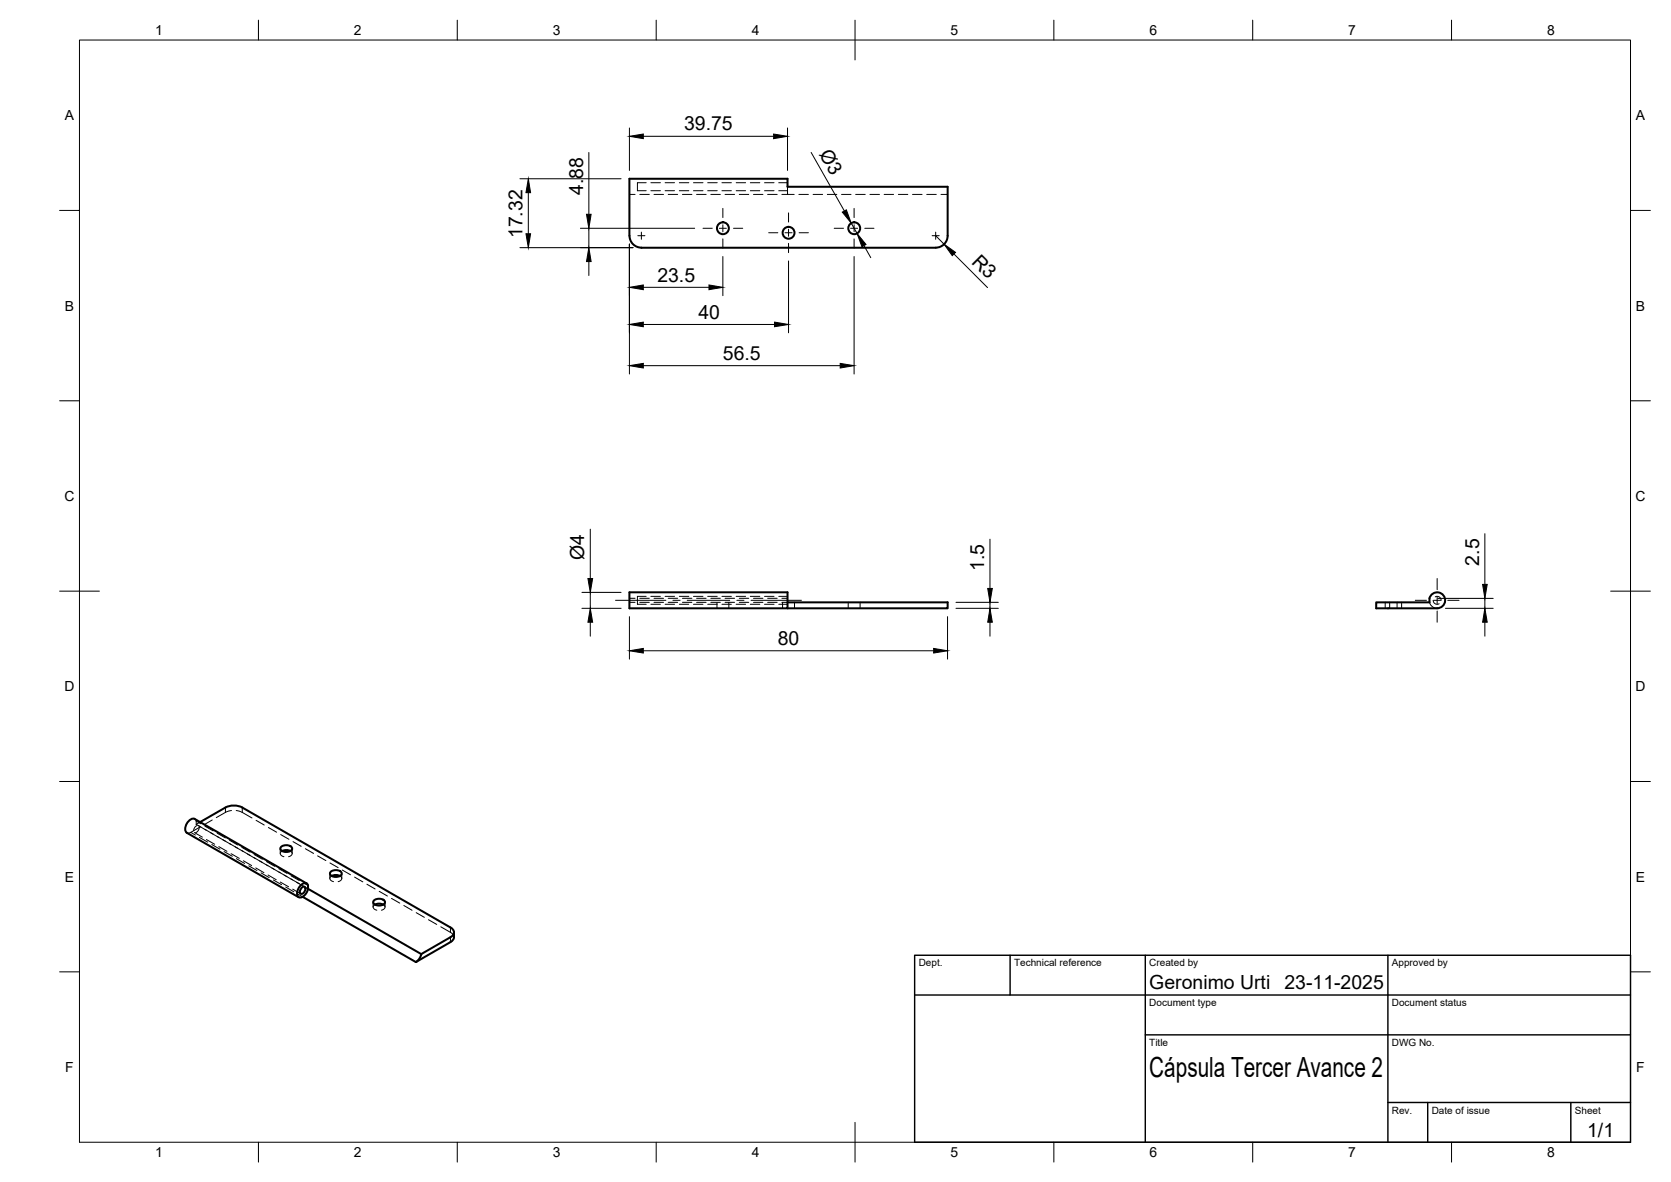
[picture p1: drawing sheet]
<svg xmlns="http://www.w3.org/2000/svg" width="420mm" height="297mm" viewBox="0 0 420 297" stroke-linecap="round" stroke-linejoin="round" font-family="sans-serif">
<!-- layer: Hidden -->
<g fill="none" stroke="#000" stroke-width=".25">
<path d="M158.3 48.9h1.4M160.9 48.9h2.4M162.5 45.9h-2.2v2h2.2M163.7 45.9h2.4M163.7 47.9h2.4M164.4 48.9h2.4M167.2 45.9h2.4M167.2 47.9h2.4M168 48.9h2.4M170.8 45.9h2.4M170.8 47.9h2.4M171.6 48.9h2.4"/>
<path d="M174.4 45.9h2.4M174.4 47.9h2.4M175.2 48.9h2.3M177.9 45.9h2.4M177.9 47.9h2.4M178.7 48.9h2.4M181.5 45.9h2.4M181.5 47.9h2.4M182.3 48.9h2.4M185.1 45.9h2.4M185.1 47.9h2.4M185.9 48.9h2.4"/>
<path d="M188.7 45.9h2.4M188.7 47.9h2.4M189.5 48.9h2.3M192.2 45.9h2.4M192.2 47.9h2.4M193 48.9h2.4M195.8 45.9h2.2M195.8 47.9h2.2M196.6 48.9h3.1M198 46.9v2M200.9 48.9h2.4M204.4 48.9h2.4"/>
<path d="M208 48.9h2.4M211.6 48.9h2.4M215.2 48.9h2.4M218.7 48.9h2.4M222.3 48.9h2.4M225.9 48.9h2.4M229.4 48.9h2.4M233 48.9h2.4M236.6 48.9h1.7M158.3 151.4h1.4M158.3 150.4h1.4M160.9 151.4h2.4"/>
<path d="M160.9 150.4h2.4M162.5 149.9h-2.2v2h2.2M163.7 149.9h2.4M163.7 151.9h2.4M164.4 151.4h2.4M164.4 150.4h2.4M167.2 149.9h2.4M167.2 151.9h2.4M168 151.4h2.4M168 150.4h2.4M170.8 149.9h2.4M170.8 151.9h2.4"/>
<path d="M171.6 151.4h2.4M171.6 150.4h2.4M174.4 149.9h2.4M174.4 151.9h2.4M175.2 151.4h2.3M175.2 150.4h2.3M177.9 149.9h2.4M177.9 151.9h2.4M178.7 151.4h2.4M178.7 150.4h2.4M180.3 151.4v1.5M181.5 149.9h2.4"/>
<path d="M181.5 151.9h2.4M182.3 151.4h2.4M182.3 150.4h2.4M183.3 151.4v1.5M185.1 149.9h2.4M185.1 151.9h2.4M185.9 151.4h2.4M185.9 150.4h2.4M188.7 149.9h2.4M188.7 151.9h2.4M189.5 151.4h2.3M189.5 150.4h2.3"/>
<path d="M192.2 149.9h2.4M192.2 151.9h2.4M193 151.4h2.4M193 150.4h2.4M195.8 149.9h2.2M195.8 151.9h2.2M196.6 151.4h1.4M196.6 150.4h1.4M196.8 151.4v1.5M199.8 151.4v1.5M213.3 151.4v1.5M216.3 151.4v1.5"/>
<path d="M348.3 151.4v1.5M349.4 151.4v1.5M351.3 151.4v1.5M352.4 151.4v1.5M359.4 151.4l.3 .6 .6 .6 1.1 .3M360.4 150.9a1.01 1.01 0 0 0 1.5 .8M360.9 150a1.01 1.01 0 0 1 1.5 .9M48.9 209.2l2 1.2M49 205.8l.3 .5M49.3 207.2l1.2 .6M49.3 206.3l1.2 .7M49.3 206.3v.9"/>
<path d="M49.6 207.5l-.6 .4-.3 .9M49.9 207.5l2 1.1M50.1 207.9l-.3 .8-.6 .6M50.2 207.9l-2.5 1.4h-.7M50.3 206.6l-1 .6M51.5 208.4l2.1 1.2M51.5 207.6l2.1 1.2M51.9 211l2.1 1.2M52.9 209.2l2.1 1.2M53.4 206.1l-2.1 1.2M54.6 210.2l2.1 1.2M54.6 209.4l2.1 1.2"/>
<path d="M55 212.8l2.1 1.1M56 211l2.1 1.2M57.7 212l2.1 1.2M57.7 211.2l2.1 1.2M58.1 214.5l2.1 1.2M58.2 203.7l-1.2 .3-2.6 1.5M59.1 212.8l2.1 1.2M59.4 203.7l1.5 .5 2.5 1.4M60.8 213.8l2.1 1.2M60.8 212.9l2.1 1.3M61.2 216.3l2.1 1.2M62.2 214.6l2.1 1.2"/>
<path d="M63.9 215.5l2.1 1.3M63.9 214.7l2.1 1.2M64.3 218.1l2.1 1.2M64.4 206.1l2 1.2M65.3 216.4l2.1 1.2M67 217.3l2.1 1.2M67 216.5l2.1 1.2M67.4 219.9l2 1.2M67.5 207.9l2.1 1.2M68.4 218.2l2.1 1.1M70.1 219.1l2.1 1.2M70.1 218.3l2.1 1.2"/>
<path d="M70.5 213.3v1.2M70.6 209.7l2 1.2M70.9 213.9a.75 .75 0 0 0-.4 .9 .75 .75 0 0 0 .9 .5M71.5 219.9l5.1 3M73 213.9a.75 .75 0 0 1 .4 .9 .75 .75 0 0 1-.8 .5M73.5 213.3v1.2M73.7 211.5l2 1.2M76.8 213.3l2 1.2M79.9 215.1l2 1.2M82.9 219.5v1.3M83 216.9l2 1.1M85.9 219.5v1.3"/>
<path d="M86.1 218.6l2 1.2M70.5 221.7l2.1 1.1M73.2 220.1l2.1 1.2M73.6 223.4l2 1.2M76.3 222.7l1.1 .7M76.3 221.9l1.1 .6M83.4 220.1a.75 .75 0 0 0-.4 1 .75 .75 0 0 0 .9 .5M85.5 220.1a.75 .75 0 0 1 .4 1 .75 .75 0 0 1-.9 .5M89.2 220.4l2 1.2M92.3 222.2l2 1.2M93.8 226.7v1.3M94.3 227.3a.74 .74 0 0 0-.4 1 .74 .74 0 0 0 .8 .4"/>
<path d="M95.4 224l2 1.2M96.4 227.3a.74 .74 0 0 1 .4 .9 .74 .74 0 0 1-.9 .5M96.8 226.7v1.3M98.4 225.8l2.1 1.2M101.5 227.5l2.1 1.3M104.6 229.3l2.1 1.2M107.7 231.1l2.1 1.2M110.8 232.9l2.8 1.6 .4 .5 .2 .5"/>
</g>
<!-- layer: Visible -->
<g fill="none" stroke="#000" stroke-width=".51">
<path d="M158.3 59.3v-14.4h39.7v2h40.3v12.4M158.3 59.2a2.99 2.99 0 0 0 3 3l74 .1a3 3 0 0 0 3-3.1M158.3 148.9h39.7v4h-39.7zM198 151.4h40.3v1.5h-40.3M346 151.4h13.4a2.01 2.01 0 0 1 1.6-2.5 2.01 2.01 0 0 1 2.4 1.8 2.01 2.01 0 0 1-2 2.2h-15.4zM50.3 206.6l6.9-3.9 1.9-.3 1.3 .3 52.9 30.4a1.28 1.28 0 0 1 .9 1.2 1.28 1.28 0 0 1-.9 1.2l-7.4 4.3-28.5-16.4M70.6 212.9a1.95 1.95 0 0 1 2.9 .2 1.29 1.29 0 0 1-1.8 1 .9 .9 0 0 1-.9-.2 .9 .9 0 0 1-.2-1zM70.9 213.9l1.3-.3 .8 .3M83.1 219.1a1.95 1.95 0 0 1 2.8 .3 1.29 1.29 0 0 1-1.7 1 .9 .9 0 0 1-.9-.3 .9 .9 0 0 1-.2-1zM75.8 223.1l.8-.2a1.16 1.16 0 0 1-1 1.7 1.01 1.01 0 0 1 .2-1.5zM76.1 225.4l28.5 16.4 8.7-5.1a1.49 1.49 0 0 0 .9-1.2v-1.2M77.1 222l-28.1-16.2a2.21 2.21 0 0 0-2.4 2.3l.1 .9 .3 .3 28.1 16.2"/>
<path d="M77.4 223.4l.1-.9a1.04 1.04 0 0 0-1-.6 1.04 1.04 0 0 0-1 .7l-.7 1.2a1.03 1.03 0 0 0 0 1.3 1.03 1.03 0 0 0 1.3 .3M77.5 223.3l-.4 1-1 1.1M83.4 220.1l1.3-.2 .8 .2M94 226.3a1.95 1.95 0 0 1 2.8 .3 1.29 1.29 0 0 1-1.7 1 .9 .9 0 0 1-1-.3 .9 .9 0 0 1-.1-1zM94.3 227.3l1.3-.2 .8 .2M105.9 239.8l-.3 .9-1 1.1"/>
<circle cx="181.8" cy="57.4" r="1.49"/>
<circle cx="198.3" cy="58.5" r="1.49"/>
<circle cx="214.8" cy="57.4" r="1.49"/>
</g>
<!-- layer: Hidden Narrow -->
<g fill="none" stroke="#000" stroke-width=".25">
<path d="M48 209.2l1.1 .7M50.1 210.4l2.1 1.2M53.3 212.2l2 1.2M56.3 214l2.1 1.2M56.7 202.9v1.3M59.4 215.8l2.1 1.2M60.9 202.9v1.3M62.5 217.6l2.1 1.2M65.6 219.4l2.1 1.1M68.7 221.1l2.1 1.2M71.8 222.9l2.1 1.2M74.9 224.7l1.2 .7"/>
<path d="M113.3 233.1v1.2"/>
</g>
<!-- layer: Visible Narrow -->
<path d="M113.3 235.5v1.3" fill="none" stroke="#000" stroke-width=".25"/>
<!-- layer: BORDER -->
<g fill="none" stroke="#000" stroke-width=".25">
<path d="M20 10.1h390v276.9h-390zM65 5.1v5M115 5.1v5M165 5.1v5M215 5.1v10M265 5.1v5M315 5.1v5M365 5.1v5M15 52.9h5M410 52.9h5M15 100.7h5M410 100.7h5"/>
<path d="M15 148.6h10M405 148.6h10M15 196.4h5M410 196.4h5M15 244.2h5M410 244.2h5M65 287v5M115 287v5M165 287v5M215 282.1v9.9M265 287v5M315 287v5"/>
<path d="M365 287v5"/>
</g>
<!-- layer: TITLEBLOCK -->
<path d="M230 240.1h180v46.9h-180zM230 250h180M254 240.1v9.9M288 240.1v46.9M349 240.1v46.9M288 260.1h122M349 277.1h61M359 277.1v9.9M395 277.1v9.9" fill="none" stroke="#000" stroke-width=".36"/>
<!-- layer: Smart Centers -->
<g fill="none" stroke="#000" stroke-width=".25">
<path d="M160.4 59.2h1.8M161.3 58.3v1.8M176.8 57.4h2.3M180.9 57.4h1.7M181.8 52.4v2.3M181.8 56.5v1.8M184.4 57.4h2.4M193.3 58.5h2.3M197.4 58.5h1.8M198.3 53.5v2.3M198.3 57.6v1.8M200.9 58.5h2.4"/>
<path d="M209.8 57.4h2.3M213.9 57.4h1.7M214.8 52.4v2.3M214.8 56.5v1.8M217.4 57.4h2.4M234.4 59.2h1.8M235.3 58.3v1.8M181.8 60v2.4M198.3 61.2v2.3M214.8 60v2.4M154.8 150.9h12.6M169.2 150.9h1.8"/>
<path d="M172.8 150.9h10.7M185.3 150.9h1.8M188.8 150.9h12.7M355.9 150.9h2.8M360.5 150.9h1.7M361.4 145.4v2.8M361.4 150v1.8M361.4 153.6v2.8M364 150.9h2.9"/>
</g>
<!-- layer: FD_Dimensions -->
<g fill="none" stroke="#000" stroke-width=".25">
<path d="M148.1 38.3v15.6M158.3 32.2v10.6M161.8 34.3h32.7M198 32.2v10.6M204 38.3l8.3 14.7M130.7 44.9h25.5M132.8 48.4v10.3M145.9 57.4h28.8M148.1 57.4v4.8M214 56.1l1.5 2.6M235.3 59.2l2.1 2.2M130.7 62.2h28.5"/>
<path d="M148.1 65.7v3.5M158.3 61.3v32.7M161.8 72.2h16.5M181.8 64.5v9.8M198.3 65.6v18M214.8 64.5v29.5M217.2 61.7l1.7 3.1M239.9 63.8l8.4 8.5M161.8 91.9h49.5M161.8 81.5h33M148.4 133v12.4M248.9 135.5v12.4"/>
<path d="M373.4 134.1v12.8M146.3 152.9h9.9M146.3 148.9h9.9M148.4 148.9v4M148.4 156.4v3.5M158.3 155v10.6M238.3 155v10.6M240.4 152.9h10.6M240.4 151.4h10.6M248.9 151.4v1.5M248.9 156.4v3.5M361.5 150.4h14"/>
<path d="M363.5 152.9h12M373.4 150.4v2.5M373.4 156.4v3.5M161.8 163.5h73"/>
</g>
<g fill="#000" stroke="#000" stroke-width=".25">
<path d="M158.3 34.3l3.5-.6v1.1zM194.5 33.7l3.5 .6-3.5 .5zM132.2 58.7h1.2l-.6 3.5zM132.8 44.9l.6 3.5h-1.2zM147.5 53.9h1.1l-.5 3.5zM211.8 53.3l1-.6 1.2 3.4zM148.1 62.2l.5 3.5h-1.1zM158.3 72.2l3.5-.6v1.2zM178.3 71.6l3.5 .6-3.5 .6zM215.5 58.7l2.2 2.7-1 .6zM237.4 61.4l2.9 2-.9 .8zM158.3 91.9l3.5-.6v1.2z"/>
<path d="M158.3 81.5l3.5-.6v1.2zM194.8 80.9l3.5 .6-3.5 .6zM211.3 91.3l3.5 .6-3.5 .6zM148.4 152.9l.6 3.5h-1.2zM147.8 145.4h1.2l-.6 3.5zM248.9 152.9l.6 3.5h-1.2zM248.3 147.9h1.2l-.6 3.5zM373.4 152.9l.6 3.5h-1.2zM372.8 146.9h1.2l-.6 3.5zM158.3 163.5l3.5-.6v1.2zM234.8 162.9l3.5 .6-3.5 .6z"/>
</g>
<text font-size="7" x="289" y="270.6">Cápsula Tercer Avance 2</text>
<g font-size="4.9">
<text x="172" y="32.8">39.75</text>
<text x="205.9" y="38.6" transform="rotate(60 205.9 38.6)">Ø3</text>
<text x="146.6" y="49" transform="rotate(-90 146.6 49)">4.88</text>
<text x="131.4" y="59.8" transform="rotate(-90 131.4 59.8)">17.32</text>
<text x="244.1" y="66" transform="rotate(45 244.1 66)">R3</text>
<text x="165.3" y="70.7">23.5</text>
<text x="175.6" y="80.1">40</text>
<text x="181.8" y="90.4">56.5</text>
<text x="146.9" y="140.7" transform="rotate(-90 146.9 140.7)">Ø4</text>
<text x="247.5" y="143.5" transform="rotate(-90 247.5 143.5)">1.5</text>
<text x="371.9" y="142.1" transform="rotate(-90 371.9 142.1)">2.5</text>
<text x="195.6" y="162.1">80</text>
<text x="289" y="248.5">Geronimo Urti</text>
<text x="323" y="248.5">23-11-2025</text>
<text x="399.1" y="285.7">1/1</text>
</g>
<g font-size="3.5">
<text x="39" y="8.8">1</text>
<text x="89" y="8.8">2</text>
<text x="139" y="8.8">3</text>
<text x="189" y="8.8">4</text>
<text x="239" y="8.8">5</text>
<text x="289" y="8.8">6</text>
<text x="339" y="8.8">7</text>
<text x="389" y="8.8">8</text>
<text x="16.3" y="30.2">A</text>
<text x="411.3" y="30.2">A</text>
<text x="16.3" y="78">B</text>
<text x="411.3" y="78">B</text>
<text x="16.2" y="125.9">C</text>
<text x="411.2" y="125.9">C</text>
<text x="16.2" y="173.7">D</text>
<text x="411.2" y="173.7">D</text>
<text x="16.3" y="221.6">E</text>
<text x="411.3" y="221.6">E</text>
<text x="16.4" y="269.4">F</text>
<text x="411.4" y="269.4">F</text>
<text x="39" y="290.8">1</text>
<text x="89" y="290.8">2</text>
<text x="139" y="290.8">3</text>
<text x="189" y="290.8">4</text>
<text x="239" y="290.8">5</text>
<text x="289" y="290.8">6</text>
<text x="339" y="290.8">7</text>
<text x="389" y="290.8">8</text>
</g>
<g font-size="2.5">
<text x="231" y="242.9">Dept.</text>
<text x="255" y="242.9">Technical reference</text>
<text x="289" y="242.9">Created by</text>
<text x="350" y="242.9">Approved by</text>
<text x="289" y="252.8">Document type</text>
<text x="350" y="252.8">Document status</text>
<text x="289" y="262.9">Title</text>
<text x="350" y="262.9">DWG No.</text>
<text x="350" y="279.9">Rev.</text>
<text x="360" y="279.9">Date of issue</text>
<text x="396" y="279.9">Sheet</text>
</g>
</svg>
